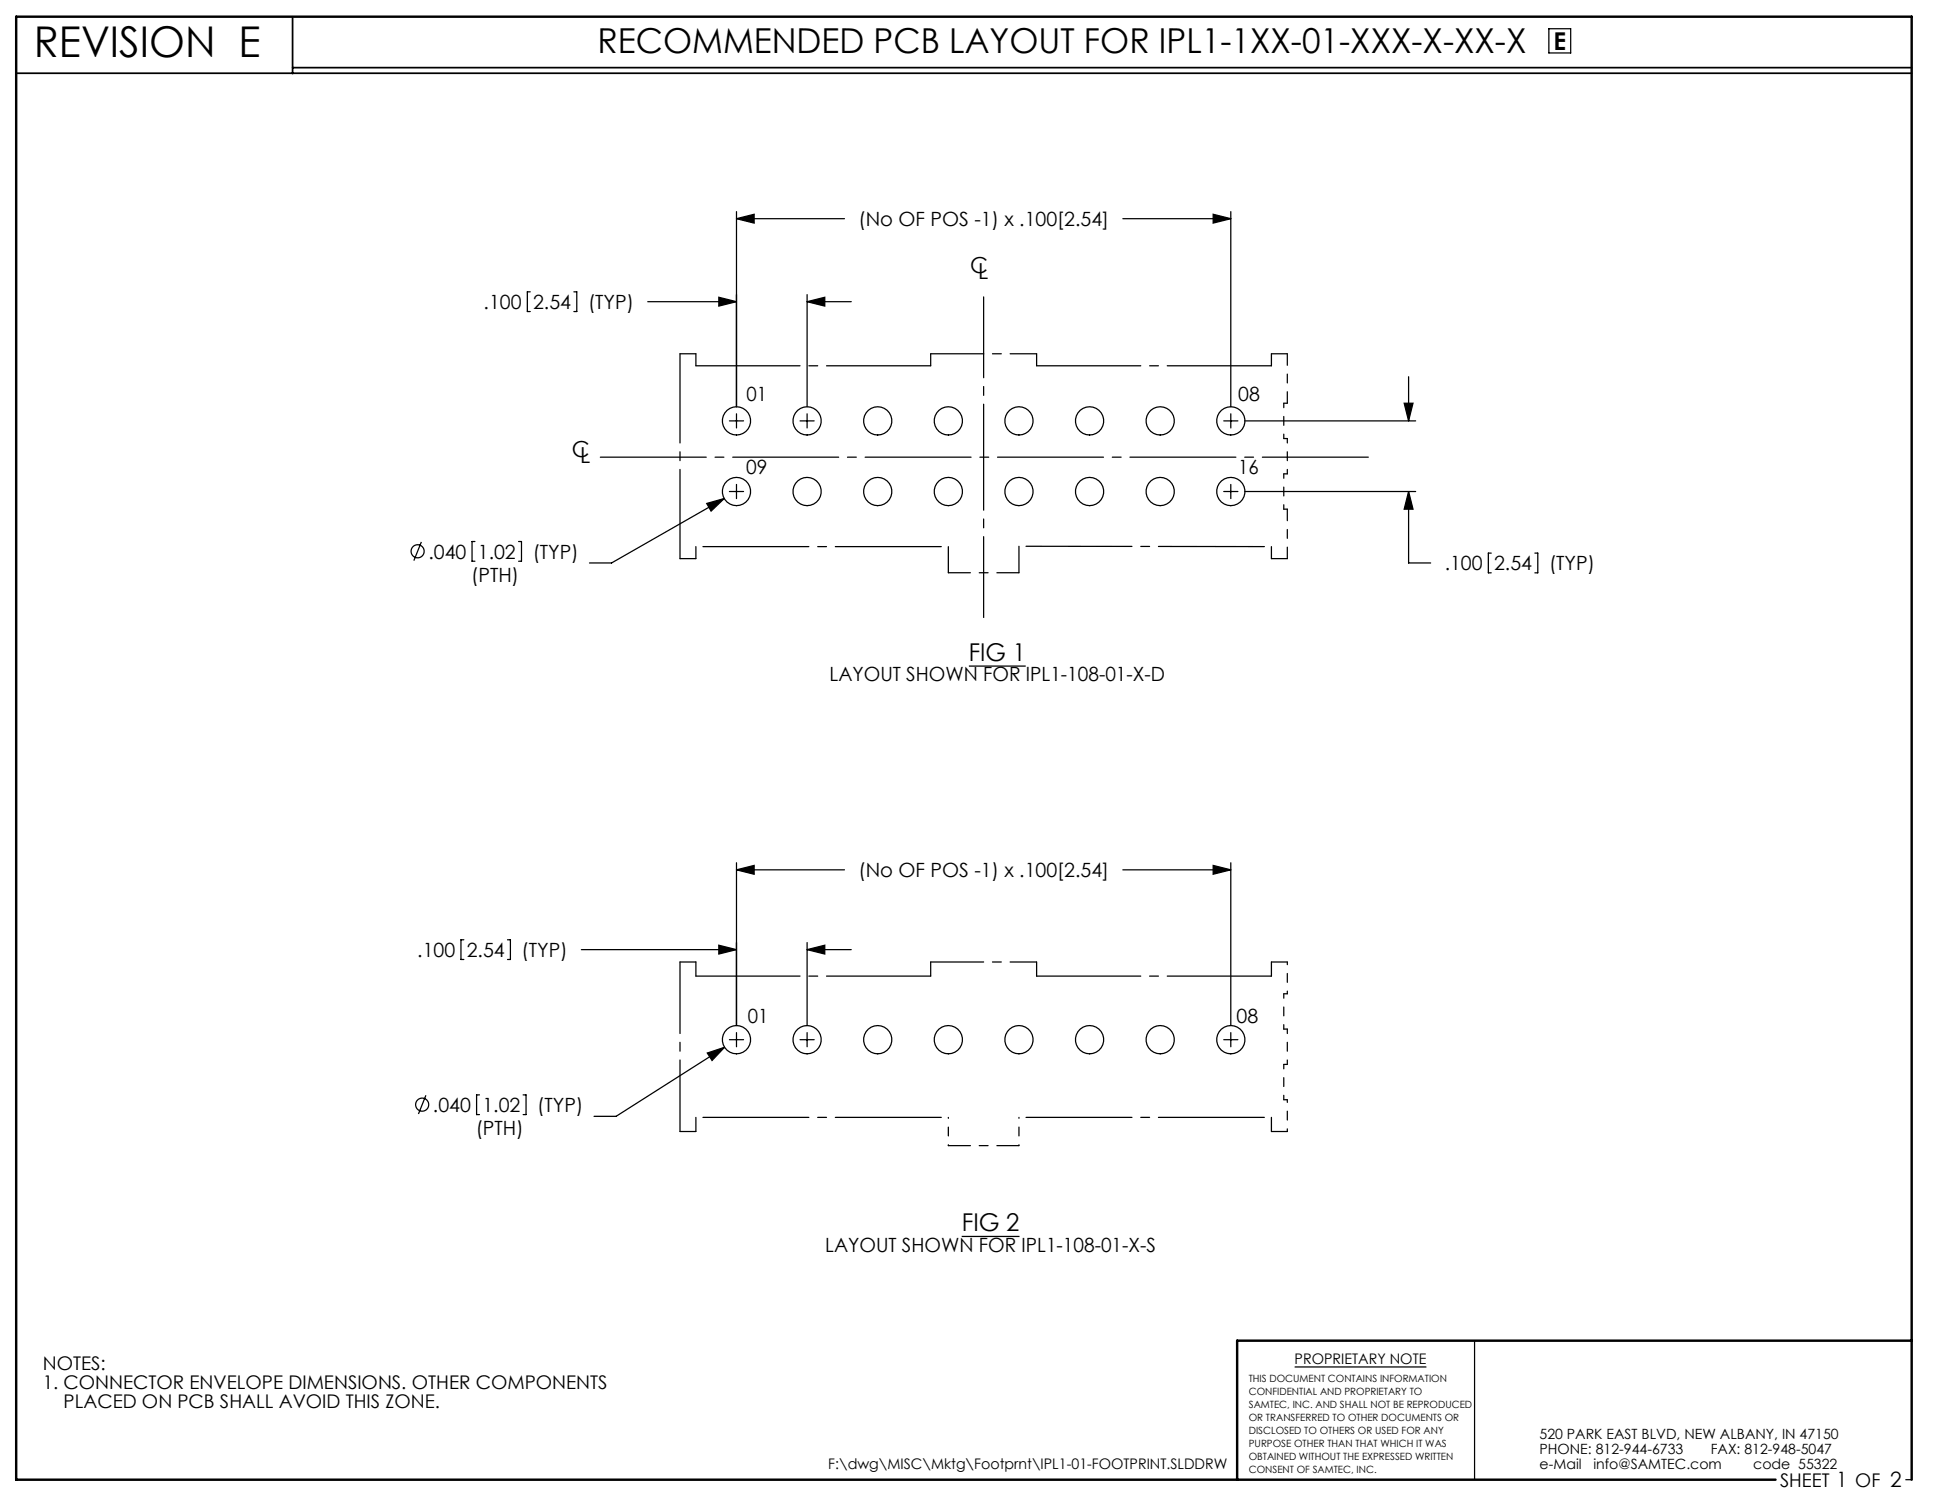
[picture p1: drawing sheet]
<svg xmlns="http://www.w3.org/2000/svg" width="279mm" height="216mm" viewBox="0 0 279 216" stroke-linecap="round" stroke-linejoin="round" font-family="sans-serif">
<g fill="none" stroke="#000" stroke-width=".18">
<path d="M222.8 4.1h3.2v3.5h-3.2zM106 31.5l2.5-.7v1.3zM106 30.4v28.1M106 31.5h15.5M161.5 31.5h15.6M174.5 30.8l2.6 .7-2.6 .6zM177.1 30.4v28.1M76.3 42h-.4v2.8h.4M82.6 42h.4v2.8h-.4M93.2 43.4h12.8M103.4 42.8l2.6 .6-2.6 .6zM106 59.5v2.1"/>
<path d="M116.1 43.4l2.6-.6v1.2zM116.1 42.4v16.1M116.1 59.5v2.1M116.1 43.4h6.4M177.1 59.5v2.1M202 58h1.3l-.6 2.5zM202.7 54.2v6.3M60.6 78l-1.1 2.6M68.3 77.9h-.4v2.8h.4M74.6 77.9h.4v2.8h-.4M101.7 72.4l2.5-.7-1.9 1.8zM104.2 71.7l-16.2 9.3h-3.2"/>
<path d="M104.9 60.5h2.1M104.9 70.7h2.1M106 69.7v2M115.1 60.5h2M176.1 60.5h2M176.1 70.7h2M177.1 69.7v2M179.1 60.5h24.6M179.1 70.7h24.6M202.7 70.7l.6 2.5h-1.3zM202.7 70.7v10.3h3.1M214.5 79.6h-.4v2.8h.4"/>
<path d="M220.8 79.6h.4v2.8h-.4M139.4 95.8h8.2M66.7 135.2h-.4v2.8h.4M73 135.2h.4v2.8h-.4M83.6 136.6h22.4M103.4 136l2.6 .6-2.6 .6zM106 125.1l2.5-.6v1.2zM106 124.1v23.4M106 125.1h15.5M116.1 136.6l2.6-.6v1.2zM116.1 135.6v11.9M116.1 136.6h6.4"/>
<path d="M161.5 125.1h15.6M174.5 124.5l2.6 .6-2.6 .6zM177.1 124.1v23.4M61.3 157.5l-1.1 2.7M69 157.5h-.4v2.8h.4M75.3 157.5h.4v2.8h-.4M101.8 151.5l2.4-.9-1.8 1.9zM104.2 150.6l-15.6 10h-3.1M104.9 149.5h2.1M106 148.5v2.1M115.1 149.5h2M116.1 148.5v2.1"/>
<path d="M176.1 149.5h2M177.1 148.5v2.1M138.4 177.8h8.3M186.3 196.6h18.9M212.2 192.8v20M274.2 212.8h.8"/>
<circle cx="60.1" cy="79.3" r=".94"/>
<circle cx="106" cy="70.7" r="2.03"/>
<circle cx="106" cy="60.5" r="2.03"/>
<circle cx="116.1" cy="70.7" r="2.03"/>
<circle cx="116.1" cy="60.5" r="2.03"/>
<circle cx="126.3" cy="70.7" r="2.03"/>
<circle cx="126.3" cy="60.5" r="2.03"/>
<circle cx="136.4" cy="70.7" r="2.03"/>
<circle cx="136.4" cy="60.5" r="2.03"/>
<circle cx="146.6" cy="70.7" r="2.03"/>
<circle cx="146.6" cy="60.5" r="2.03"/>
<circle cx="156.8" cy="70.7" r="2.03"/>
<circle cx="156.8" cy="60.5" r="2.03"/>
<circle cx="166.9" cy="70.7" r="2.03"/>
<circle cx="166.9" cy="60.5" r="2.03"/>
<circle cx="177.1" cy="70.7" r="2.03"/>
<circle cx="177.1" cy="60.5" r="2.03"/>
<circle cx="60.7" cy="158.9" r=".94"/>
<circle cx="106" cy="149.5" r="2.03"/>
<circle cx="116.1" cy="149.5" r="2.03"/>
<circle cx="126.3" cy="149.5" r="2.03"/>
<circle cx="136.4" cy="149.5" r="2.03"/>
<circle cx="146.6" cy="149.5" r="2.03"/>
<circle cx="156.8" cy="149.5" r="2.03"/>
<circle cx="166.9" cy="149.5" r="2.03"/>
<circle cx="177.1" cy="149.5" r="2.03"/>
</g>
<path d="M2.3 10.5h272.7M42.1 2.4v8.1M42.1 9.7h232.9" fill="none" stroke="#000" stroke-width=".25"/>
<path d="M42.1 10.5h.1M275 192.8h-97v20M255.5 212.8h-253.2v-210.4h272.7v210.4" fill="none" stroke="#000" stroke-width=".35"/>
<path d="M97.8 162.8v-24.4" fill="none" stroke="#000" stroke-width=".18" stroke-dasharray="15.2 1.3 1.3 1.3" stroke-dashoffset="5"/>
<g fill="none" stroke="#000" stroke-width=".18" stroke-dasharray="15.2 1.3 1.3 1.3">
<path d="M97.8 50.9h2.3M100.1 50.9v1.7M133.9 52.6v-1.7M149.1 52.6v-1.7M182.9 52.6v-1.7M182.9 50.9h2.3M185.2 58h-.5M136.4 78.6v3.8M146.6 78.6v3.8M184.7 63.1h.5M184.7 73.2h.5M185.2 68.2h-.5"/>
<path d="M97.8 80.4h2.3M100.1 80.4v-1.8M182.9 80.4v-1.8M185.2 80.4h-2.3M97.8 138.4h2.3M100.1 138.4v2M149.1 138.4v2M182.9 138.4h2.3M133.9 140.4v-2M182.9 140.4v-2M184.7 148h.5M184.7 158.2h.5"/>
<path d="M185.2 142.9h-.5M185.2 153.1h-.5M100.1 160.7v2.1M100.1 162.8h-2.3M182.9 162.8v-2.1M185.2 162.8h-2.3"/>
</g>
<path d="M100.1 52.6h33.8M182.9 52.6h-33.8M100.1 140.4h33.8M149.1 140.4h33.8" fill="none" stroke="#000" stroke-width=".18" stroke-dasharray="15.2 1.3 1.3 1.3" stroke-dashoffset=".3"/>
<path d="M133.9 50.9h15.2M133.9 138.4h15.2" fill="none" stroke="#000" stroke-width=".18" stroke-dasharray="15.2 1.3 1.3 1.3" stroke-dashoffset="7.6"/>
<path d="M185.2 138.4v4.5M185.2 158.2v4.6" fill="none" stroke="#000" stroke-width=".18" stroke-dasharray="15.2 1.3 1.3 1.3" stroke-dashoffset="14.9"/>
<path d="M184.7 58v5.1M184.7 68.2v5M185.2 63.1v5.1M184.7 142.9v5.1M184.7 153.1v5.1M185.2 148v5.1" fill="none" stroke="#000" stroke-width=".18" stroke-dasharray="15.2 1.3 1.3 1.3" stroke-dashoffset="14.6"/>
<path d="M100.1 78.6h36.3M182.9 78.6h-36.3M136.4 160.7h-36.3M182.9 160.7h-36.3" fill="none" stroke="#000" stroke-width=".18" stroke-dasharray="15.2 1.3 1.3 1.3" stroke-dashoffset="-1"/>
<path d="M136.4 164.8v-4.1M146.6 160.7v4.1" fill="none" stroke="#000" stroke-width=".18" stroke-dasharray="15.2 1.3 1.3 1.3" stroke-dashoffset="15.1"/>
<path d="M146.6 82.4h-10.2M146.6 164.8h-10.2" fill="none" stroke="#000" stroke-width=".18" stroke-dasharray="15.2 1.3 1.3 1.3" stroke-dashoffset="12.1"/>
<path d="M97.8 50.9v29.5" fill="none" stroke="#000" stroke-width=".18" stroke-dasharray="15.2 1.3 1.3 1.3" stroke-dashoffset="2.4"/>
<path d="M185.2 50.9v7.1M185.2 73.2v7.2" fill="none" stroke="#000" stroke-width=".18" stroke-dasharray="15.2 1.3 1.3 1.3" stroke-dashoffset="13.6"/>
<path d="M141.5 42.7v46.1" fill="none" stroke="#000" stroke-width=".18" stroke-dasharray="15.2 1.3 1.3 1.3" stroke-dashoffset="3.6"/>
<path d="M85.9 65.8h111.4" fill="none" stroke="#000" stroke-width=".18" stroke-dasharray="15.2 1.3 1.3 1.3" stroke-dashoffset="-.5"/>
<path d="M106 125.1l2.5-.6v1.2zM174.5 124.5l2.6 .6-2.6 .6zM101.8 151.5l.6 1 1.8-1.9zM116.1 136.6l2.6-.6v1.2zM103.4 136l2.6 .6-2.6 .6zM106 31.5l2.5-.7v1.3zM174.5 30.8l2.6 .7-2.6 .6zM116.1 43.4l2.6-.6v1.2zM103.4 42.8l2.6 .6-2.6 .6zM101.7 72.4l.6 1.1 1.9-1.8zM202 58h1.3l-.6 2.5zM202.7 70.7l.6 2.5h-1.3z" fill="#000"/>
<text font-size="6.1" x="4.9" y="8.2">REVISION E</text>
<text font-size="4.9" x="86" y="7.7">RECOMMENDED PCB LAYOUT FOR IPL1-1XX-01-XXX-X-XX-X</text>
<g font-size="3.5">
<text x="223.5" y="7.1">E</text>
<text x="139.4" y="95">FIG 1</text>
<text x="138.4" y="177.1">FIG 2</text>
</g>
<g font-size="3.2">
<text x="139.6" y="39.3">C</text>
<text x="140.7" y="40.2">L</text>
<text x="82.3" y="65.7">C</text>
<text x="83.5" y="66.6">L</text>
</g>
<g font-size="2.8">
<text x="123.5" y="32.5">(No OF POS -1) x .100[2.54]</text>
<text x="69.6" y="44.5">.100</text>
<text x="76.7" y="44.5">2.54</text>
<text x="84.6" y="44.5">(TYP)</text>
<text x="107.4" y="57.6">01</text>
<text x="178.2" y="57.6">08</text>
<text x="107.4" y="68.1">09</text>
<text x="178.2" y="68.1">16</text>
<text x="61.6" y="80.4">.040</text>
<text x="67.8" y="83.7">(PTH)</text>
<text x="68.7" y="80.4">1.02</text>
<text x="76.6" y="80.4">(TYP)</text>
<text x="207.8" y="82">.100</text>
<text x="215" y="82">2.54</text>
<text x="222.9" y="82">(TYP)</text>
<text x="119.3" y="98">LAYOUT SHOWN FOR IPL1-108-01-X-D</text>
<text x="123.5" y="126.2">(No OF POS -1) x .100[2.54]</text>
<text x="60" y="137.6">.100</text>
<text x="67.2" y="137.6">2.54</text>
<text x="75" y="137.6">(TYP)</text>
<text x="107.6" y="147.1">01</text>
<text x="177.9" y="147.1">08</text>
<text x="62.3" y="160">.040</text>
<text x="69.4" y="160">1.02</text>
<text x="77.3" y="160">(TYP)</text>
<text x="68.4" y="163.3">(PTH)</text>
<text x="118.7" y="180.1">LAYOUT SHOWN FOR IPL1-108-01-X-S</text>
</g>
<g font-size="2.7">
<text x="6.1" y="197.1">NOTES:</text>
<text x="6.1" y="199.8">1. CONNECTOR ENVELOPE DIMENSIONS. OTHER COMPONENTS</text>
<text x="9.1" y="202.5">PLACED ON PCB SHALL AVOID THIS ZONE.</text>
<text x="256.1" y="213.9">SHEET 1 OF 2</text>
</g>
<g font-size="2.1">
<text x="186.3" y="196.2">PROPRIETARY NOTE</text>
<text x="119.2" y="211.3">F:\dwg\MISC\Mktg\Footprnt\IPL1-01-FOOTPRINT.SLDDRW</text>
</g>
<g font-size="2">
<text x="221.5" y="207">520 PARK EAST BLVD, NEW ALBANY, IN 47150</text>
<text x="221.5" y="209.2">PHONE: 812-944-6733</text>
<text x="246.1" y="209.2">FAX: 812-948-5047</text>
<text x="221.5" y="211.3">e-Mail</text>
<text x="229.3" y="211.3">info@SAMTEC.com</text>
<text x="252.2" y="211.3">code 55322</text>
</g>
<g font-size="1.4">
<text x="179.7" y="198.8">THIS DOCUMENT CONTAINS INFORMATION</text>
<text x="179.7" y="200.6">CONFIDENTIAL AND PROPRIETARY TO</text>
<text x="179.7" y="202.5">SAMTEC, INC. AND SHALL NOT BE REPRODUCED</text>
<text x="179.7" y="204.4">OR TRANSFERRED TO OTHER DOCUMENTS OR</text>
<text x="179.7" y="206.2">DISCLOSED TO OTHERS OR USED FOR ANY</text>
<text x="179.7" y="208.1">PURPOSE OTHER THAN THAT WHICH IT WAS</text>
<text x="179.7" y="210">OBTAINED WITHOUT THE EXPRESSED WRITTEN</text>
<text x="179.7" y="211.8">CONSENT OF SAMTEC, INC.</text>
</g>
</svg>
